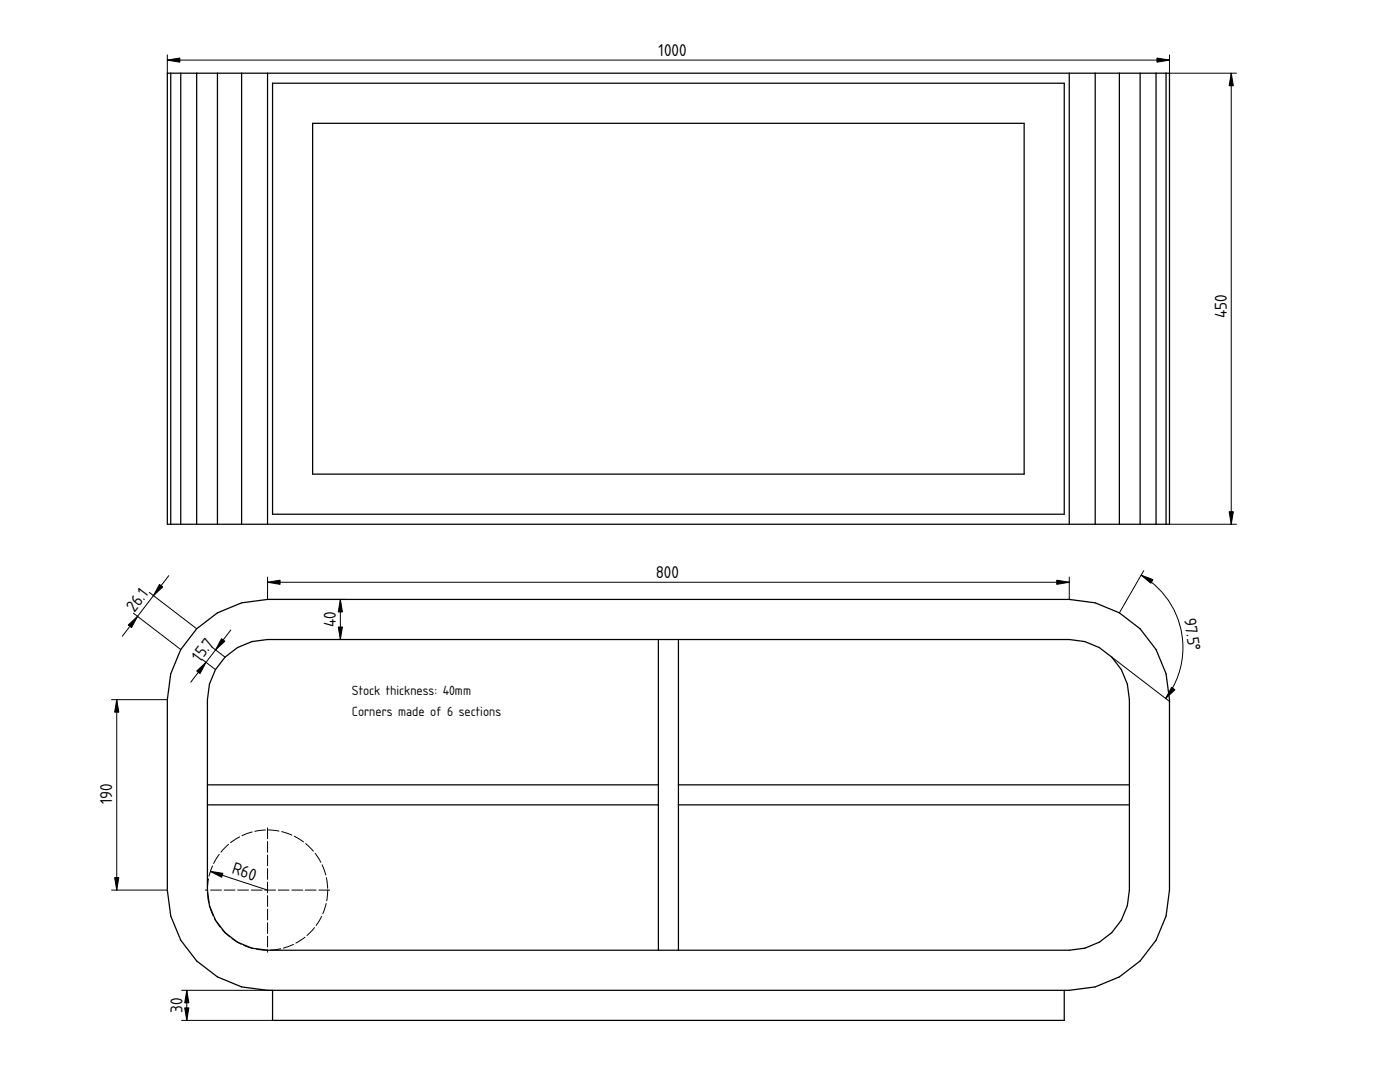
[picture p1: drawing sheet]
<svg xmlns="http://www.w3.org/2000/svg" width="279mm" height="216mm" viewBox="0 0 279 216" stroke-linecap="round" stroke-linejoin="round" font-family="sans-serif">
<path d="M39.3 125.5l4.1-3.2 4.8-2 5.2-.7h160l5.2 .7 4.8 2 4.1 3.2 3.2 4.1 2 4.8 .7 5.2v38l-.7 5.2-2 4.8-3.2 4.2-4.1 3.1-4.8 2-5.2 .7h-160l-5.2-.7-4.8-2-4.1-3.1-3.2-4.2-2-4.8-.7-5.2v-38l.7-5.2 2-4.8zM44.9 131.1l2.5-1.9 2.9-1.2 3.1-.4h160a12 12 0 0 1 12 12v38a12 12 0 0 1-12 12h-160a12 12 0 0 1-12-12v-38l.4-3.1 1.2-2.9zM131.4 127.6v62M135.4 127.6v62M41.4 156.6h90M135.4 156.6h90M41.4 160.6h90M135.4 160.6h90M54.4 197.6v6h158v-6" fill="none" stroke="#000" stroke-width=".25"/>
<g fill="none" stroke="#000" stroke-width=".2" stroke-dasharray="2.2 .5">
<path d="M53.4 165.2v24.8M65.8 177.6h-24.8"/>
<circle cx="53.4" cy="177.6" r="12"/>
</g>
<g fill="none" stroke="#000" stroke-width=".2">
<path d="M29.8 118.2l9.5 7.3M33.7 114.9l-9.3 12.1M53.4 116.2h160M53.4 115.1v4.5h15.6M67.9 119.6v8M213.4 115.1v4.5M227.7 114.8a16.7 16.7 0 0 1 4.9 24.6M228.3 113.9l-4.9 8.4M22.3 139.6h11.1M23.3 139.6v38M26.6 122.4l9.5 7.2M40.3 131.5l2.7 2.1"/>
<path d="M42.2 129l2.7 2.1M46.1 125.7l-8 10.4M53.4 127.6h15.6M221.9 131.1l11.6 8.9M22.3 177.6h11.1M42 173.9l11.4 3.7M36.2 197.6h18.2M37.3 197.6v6M36.2 203.6h18.2"/>
</g>
<g fill="#000" stroke="#000" stroke-width=".2">
<path d="M31.8 116.6l.7 .5-1.9 1.7zM53.4 116.2l2.5-.4v.8zM67.9 119.6l.4 2.5h-.8zM210.9 115.8l2.5 .4-2.5 .4zM227.7 114.8l2.4 .9-.4 .7zM23.3 139.6l.4 2.5h-.8zM25.6 124.7l1.8-1.7-1.1 2.2zM39.3 133.9l1.8-1.7-1.2 2.2zM44.2 127.4l.7 .5-1.9 1.8zM67.5 125.1h.8l-.4 2.5zM233.8 137.1l.7 .5-1.9 1.8zM22.9 175.1h.8l-.4 2.5z"/>
<path d="M42 173.9l2.5 .4-.3 .8zM37.3 197.6l.4 2.5h-.8zM36.9 201.1h.8l-.4 2.5z"/>
</g>
<g fill="#fff">
<path d="M33.4 14.6h200v90h-200z" fill-rule="evenodd"/>
<path d="M53.4 14.6h160v90h-160z" fill-rule="evenodd"/>
<path d="M54.4 16.6h158v86h-158z" fill-rule="evenodd"/>
<path d="M62.4 24.6h142v70h-142z" fill-rule="evenodd"/>
<path d="M48.2 14.6h5.2v90h-5.2z" fill-rule="evenodd"/>
<path d="M213.4 14.6h5.2v90h-5.2z" fill-rule="evenodd"/>
<path d="M218.6 14.6h4.8v90h-4.8z" fill-rule="evenodd"/>
<path d="M43.4 14.6h4.8v90h-4.8z" fill-rule="evenodd"/>
<path d="M39.3 14.6h4.1v90h-4.1z" fill-rule="evenodd"/>
<path d="M223.4 14.6h4.1v90h-4.1z" fill-rule="evenodd"/>
<path d="M227.5 14.6h3.2v90h-3.2z" fill-rule="evenodd"/>
<path d="M36.1 14.6h3.2v90h-3.2z" fill-rule="evenodd"/>
<path d="M34.1 14.6h2v90h-2z" fill-rule="evenodd"/>
<path d="M230.7 14.6h2v90h-2z" fill-rule="evenodd"/>
<path d="M33.4 14.6h.7v90h-.7z" fill-rule="evenodd"/>
<path d="M232.7 14.6h.7v90h-.7z" fill-rule="evenodd"/>
</g>
<g fill="none" stroke="#000" stroke-width=".25">
<path d="M33.4 14.6h200v90h-200zM34.1 14.6v90M36.1 14.6v90M39.3 14.6v90M43.4 14.6v90M48.2 14.6v90M53.4 14.6v90M54.4 16.6h158v86h-158zM213.4 14.6v90M218.6 14.6v90M223.4 14.6v90M227.5 14.6v90"/>
<path d="M230.7 14.6v90M232.7 14.6v90M62.4 24.6h142v70h-142z"/>
</g>
<path d="M33.4 12h200M33.4 11v3.6M233.4 11v3.6h13.4M245.7 14.6v90M233.4 104.6h13.4" fill="none" stroke="#000" stroke-width=".2"/>
<path d="M33.4 12l2.5-.4v.8zM230.9 11.6l2.5 .4-2.5 .4zM245.7 14.6l.4 2.5h-.8zM245.3 102.1h.8l-.4 2.5z" fill="#000" stroke="#000" stroke-width=".2"/>
<g font-size="3.2">
<text x="131.4" y="11.1">1000</text>
<text x="244.8" y="63.4" transform="rotate(-90 244.8 63.4)">450</text>
<text x="130.9" y="115.3">800</text>
<text x="26.8" y="122.3" transform="rotate(-52 26.8 122.3)">26.1</text>
<text x="67" y="125.1" transform="rotate(-90 67 125.1)">40</text>
<text x="236.3" y="123.5" transform="rotate(81 236.3 123.5)">97.5°</text>
<text x="39.9" y="132.2" transform="rotate(-52 39.9 132.2)">15.7</text>
<text x="22.4" y="160.5" transform="rotate(-90 22.4 160.5)">190</text>
<text x="46.1" y="174.3" transform="rotate(18 46.1 174.3)">R60</text>
<text x="36.4" y="202.2" transform="rotate(-90 36.4 202.2)">30</text>
</g>
<g font-size="2.5">
<text x="70.2" y="138.6">Stock thickness: 40mm</text>
<text x="70.2" y="142.8">Corners made of 6 sections</text>
</g>
</svg>
